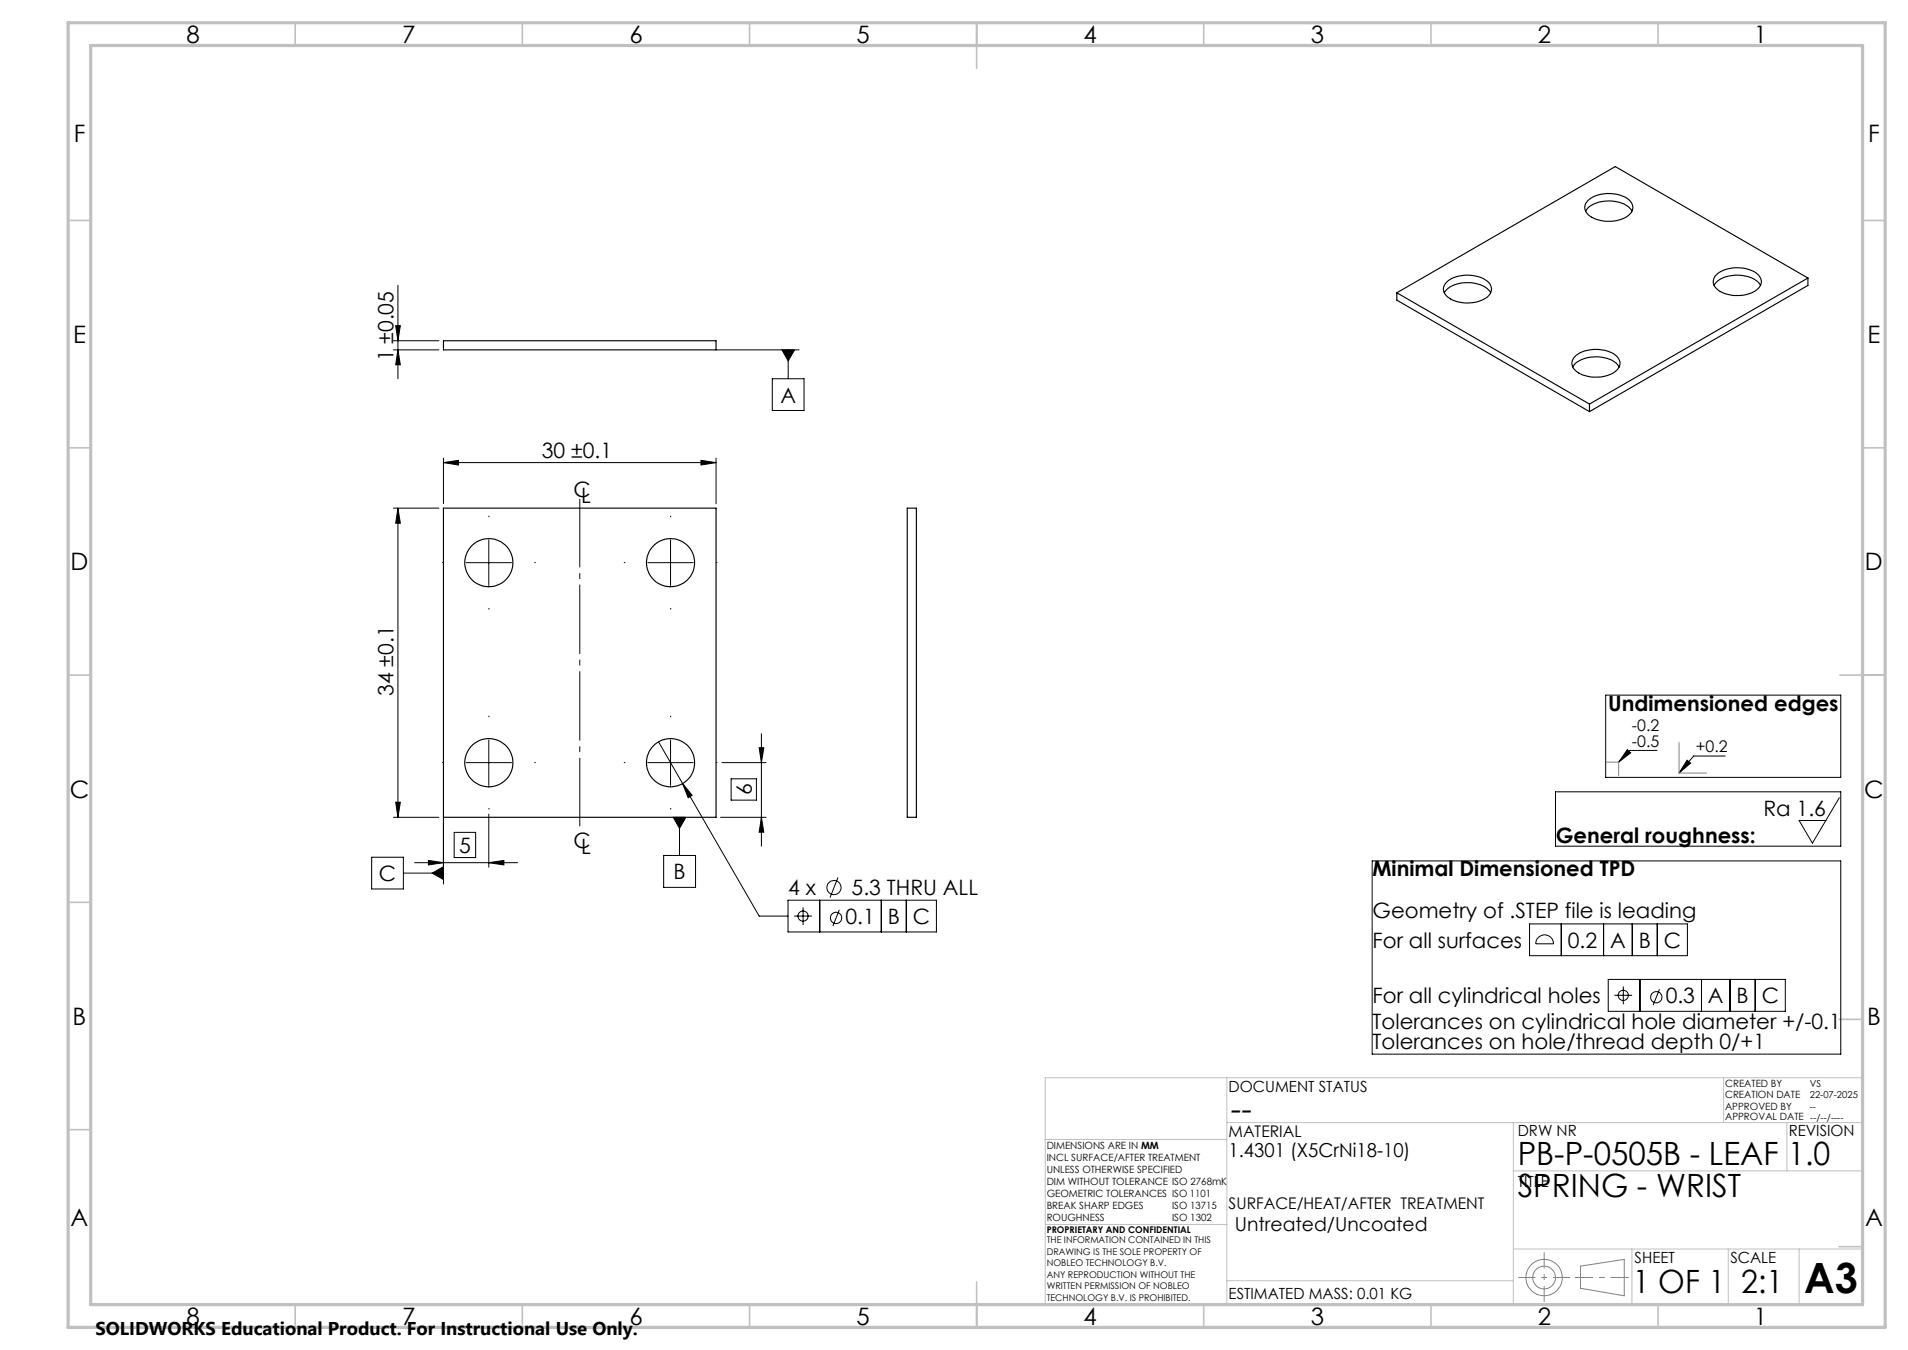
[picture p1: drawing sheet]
<svg xmlns="http://www.w3.org/2000/svg" width="420mm" height="297mm" viewBox="0 0 420 297" stroke-linecap="round" stroke-linejoin="round" font-family="sans-serif">
<g fill="none" stroke="#000" stroke-width=".22">
<path d="M86.6 77h10M86.6 75h10M87.1 71.6h1l-.5 3.4zM87.6 77l.5 3.3h-1zM87.6 62.8v20.5M157.6 77h18.3M172.1 77h2.8l-1.4 2.4zM173.5 77v6.3M170 83.3h7v7h-7zM86.6 111.8h10M87.6 111.8l.5 3.3h-1zM87.6 111.8v68"/>
<path d="M97.6 101.8l3.3-.5v1zM97.6 100.8v10M97.6 101.8h60M107.6 118.8v10M147.6 118.8v10M154.3 101.3l3.3 .5-3.3 .5zM157.6 100.8v10M102.6 123.8h10M142.6 123.8h10M353.4 152.9h51.8v18.1h-51.8zM86.6 179.8h10M87.1 176.5h1l-.5 3.3z"/>
<path d="M97.6 179.8v14.7M102.6 167.8h10M107.6 162.8v10M107.6 179.1v11.7M142.6 167.8h10M145 163.2l22.1 38.3h6.4M147.6 162.8v10M148.2 179.8h2.8l-1.4 2.4zM149.6 179.8v8.4M150.2 172.4l2.2 2.6-.9 .5zM158.6 179.8h10M158.9 167.8h9.7"/>
<path d="M160.9 171.3h5.6v4.7h-5.6zM167.1 164.5h1l-.5 3.3zM167.6 179.8l.5 3.3h-1zM167.6 161.4v24.8M342.4 174.2h62.8v12h-62.8zM358.2 164.9l.8 .7-2.7 2.1zM364.8 165.1h-6l-2.5 2.6M371.4 167.2l.7 .7-2.5 2.2zM379.8 166.3h-7l-3.2 3.8M404.9 175.5l-5.9 10-3-5h5.9M81.8 188.6h7v7h-7zM88.8 192.1h8.8"/>
<path d="M91.3 189.8h22.6M94.3 189.3l3.3 .5-3.3 .5zM95.1 192.1l2.5-1.4v2.8zM100 183.1h4.7v5.6h-4.7zM107.6 189.8l3.3-.5v1zM146.1 188.2h7v7h-7zM173.5 198h32.6v7h-32.6zM176.8 199.6v3.9M180.4 198v7M184.5 193l-1.8 4.5M194 198v7M199.5 198v7"/>
<path d="M302 189.4h103.2v42.5h-103.2zM174.8 201.5h3.9M184.7 200.2l-1.4 3.5M336.7 203.3h34.7v7h-34.7zM338.7 206.2a1.99 1.99 0 0 1 2.1-.3 1.99 1.99 0 0 1 1.2 1.7h-3.9a1.92 1.92 0 0 1 .6-1.4zM343.7 203.3v7M353 203.3v7M354 215.5h39v7h-39zM355.4 219h3.9M357.3 217v3.9M359.3 203.3v7M361 215.5v7"/>
<path d="M364.8 203.3v7M365.3 217.6l-1.4 3.6M374.5 215.5v7M380.8 215.5v7M386.4 215.5v7"/>
<circle cx="183.6" cy="195.3" r="1.56"/>
<circle cx="176.8" cy="201.5" r="1.12"/>
<circle cx="184" cy="201.9" r="1.25"/>
<circle cx="357.3" cy="219" r="1.13"/>
<circle cx="364.6" cy="219.4" r="1.24"/>
</g>
<g fill="none" stroke="#808080" stroke-width=".22">
<path d="M353.6 167.7h2.7v2.9M369.6 163.4v6.7h6.1M347.9 278.5l9.6-1.4v8l-9.6-1.7z"/>
<circle cx="339.9" cy="281" r="2.51"/>
<circle cx="339.9" cy="281.1" r="4"/>
</g>
<path d="M334.2 281h11.4" fill="none" stroke="#808080" stroke-width=".22" stroke-dasharray="15.2 1.3 1.3 1.3" stroke-dashoffset="11.4" stroke-linecap="butt"/>
<path d="M339.9 275.5v10.9" fill="none" stroke="#808080" stroke-width=".22" stroke-dasharray="15.2 1.3 1.3 1.3" stroke-dashoffset="11.7" stroke-linecap="butt"/>
<path d="M346.7 281h11.8" fill="none" stroke="#808080" stroke-width=".22" stroke-dasharray="15.2 1.3 1.3 1.3" stroke-dashoffset="11.2" stroke-linecap="butt"/>
<g fill="none" stroke="#c0c0c0" stroke-width=".22">
<path d="M270.1 237.1v49.9M379.4 237.1v9.9M410.1 237.1h-180v49.9M230 250.7h40M270.1 247h140M333.1 257.6h77M333.1 247v40M393.3 247v10.6M230.2 269.4h39.9M333.1 274.8h77M359.2 274.8v12.2M380.4 274.8v12.2"/>
<path d="M396 274.8v12.2M270.1 281.8h63"/>
</g>
<g fill="none" stroke="#c0c0c0" stroke-width=".35">
<path d="M65 5v5M115 5v5M165 5v5M215 5v10M265 5v5M315 5v5M365 5v5M15 48.5h5M410 48.5h5M15 98.5h5M410 98.5h5M15 148.5h5"/>
<path d="M405 148.5h10M15 198.5h5M404.8 224.3h5M15 248.5h5M404.8 274.3h5M65 287v5M115 287v5M165 287v5M215 282v10M265 287v5M315 287v5M365 287v5"/>
</g>
<path d="M15 5h400v287h-400zM20 10h390v277h-390z" fill="none" stroke="#c0c0c0" stroke-width=".7"/>
<g fill="#000">
<path d="M87.6 111.8l.5 3.3h-1zM87.1 176.5h1l-.5 3.3zM167.1 164.5h1l-.5 3.3zM167.6 179.8l.5 3.3h-1zM87.1 71.6h1l-.5 3.4zM87.6 77l.5 3.3h-1z"/>
<path d="M154.3 101.3l3.3 .5-3.3 .5zM97.6 101.8l3.3-.5v1zM107.6 189.8l3.3-.5v1zM94.3 189.3l3.3 .5-3.3 .5z"/>
<path d="M150.2 172.4l1.3 3.1 .9-.5zM148.2 179.8l1.4 2.4 1.4-2.4zM95.1 192.1l2.5 1.4v-2.8zM172.1 77l1.4 2.4 1.4-2.4z"/>
<path d="M371.4 167.2l.7 .7-2.5 2.2zM358.2 164.9l.8 .7-2.7 2.1z"/>
</g>
<g fill="none" stroke="#000" stroke-width=".25">
<path d="M349 46.5a6 6 0 0 1 5.9-2.3 5.2 5.2 0 0 1 4.3 2.3M349.5 44.1a7.6 7.6 0 0 1 9.1-.1 2.17 2.17 0 0 1-.5 3.7 7.6 7.6 0 0 1-8.7-.7 1.93 1.93 0 0 1 .1-2.9zM97.6 75h60v2h-60zM307.5 64.4v1.6l42.4 24.6M307.5 64.4l42.4 24.5M317.9 64.4a6 6 0 0 1 5.8-2.2 5.4 5.4 0 0 1 4.4 2.2M318.4 62.1a7.5 7.5 0 0 1 9.4 .1 2.26 2.26 0 0 1-1.2 3.7 7.6 7.6 0 0 1-8.3-1 1.93 1.93 0 0 1 .1-2.8zM347 78.1a7.9 7.9 0 0 1 8.8 .2 2.17 2.17 0 0 1-.6 3.7 7.6 7.6 0 0 1-8.6-.7 2.07 2.07 0 0 1 .4-3.2zM377.3 62.8a5.2 5.2 0 0 1 4.7-2.3 6.3 6.3 0 0 1 5.4 2l.1 .3M377.5 60.7a7.5 7.5 0 0 1 9-.7 2.19 2.19 0 0 1 1.2 2.1 2.19 2.19 0 0 1-1.3 1.9 7.6 7.6 0 0 1-8.7-.7 1.93 1.93 0 0 1-.2-2.6zM398 61.2v1.6l-48.1 27.8M398 61.2l-48.1 27.7"/>
<path d="M398 61.2l-42.4-24.5-48.1 27.7M346.2 80.7a5.6 5.6 0 0 1 5.2-2.2 6.1 6.1 0 0 1 4.9 2l.1 .2M349.9 88.9v1.7M97.6 111.8h60v68h-60zM199.7 111.8h2v68h-2z"/>
<circle cx="107.6" cy="123.8" r="5.3"/>
<circle cx="147.6" cy="123.8" r="5.3"/>
<circle cx="107.6" cy="167.8" r="5.3"/>
<circle cx="147.6" cy="167.8" r="5.3"/>
</g>
<path d="M127.6 181.8v-72" fill="none" stroke="#000" stroke-width=".22" stroke-dasharray="15.2 1.3 1.3 1.3" stroke-dashoffset=".2" stroke-linecap="butt"/>
<g fill="none" stroke="#000" stroke-width=".22" stroke-dasharray="15.2 1.3 1.3 1.3" stroke-linecap="butt">
<path d="M107.6 113.8v-.3M147.6 113.8v-.3M97.6 123.8h-.3M107.6 133.8v.3M117.6 123.8h.3M137.6 123.8h-.3M147.6 133.8v.3M157.6 123.8h.3M107.6 157.8v-.3M147.6 157.8v-.3M97.6 167.8h-.3M107.6 177.8v.3"/>
<path d="M117.6 167.8h.3M137.6 167.8h-.3M147.6 177.8v.3M157.6 167.8h.3"/>
</g>
<text font-size="9.2" x="397.2" y="284.5">A3</text>
<text font-size="7.3" x="270.4" y="246.3">--</text>
<g font-size="7.1">
<text x="334.1" y="256.2">PB-P-0505B - LEAF</text>
<text x="393.6" y="256.2">1.0</text>
<text x="334.1" y="263.3">SPRING - WRIST</text>
<text x="359.4" y="284.5">1 OF 1</text>
<text x="383.3" y="284.5">2:1</text>
</g>
<g font-size="5.3">
<text x="41" y="9.5">8</text>
<text x="88.5" y="9.5">7</text>
<text x="138.5" y="9.5">6</text>
<text x="188.5" y="9.5">5</text>
<text x="238.5" y="9.5">4</text>
<text x="288.5" y="9.5">3</text>
<text x="338.5" y="9.5">2</text>
<text x="386" y="9.5">1</text>
<text x="16.2" y="31.3">F</text>
<text x="411.2" y="31.3">F</text>
<text x="16.1" y="75.5">E</text>
<text x="411.1" y="75.5">E</text>
<text x="15.5" y="125.5">D</text>
<text x="410.5" y="125.5">D</text>
<text x="15.4" y="175.5">C</text>
<text x="410.4" y="175.5">C</text>
<text x="16" y="225.5">B</text>
<text x="411" y="225.5">B</text>
<text x="15.5" y="269.8">A</text>
<text x="410.5" y="269.8">A</text>
<text x="41" y="291.5">8</text>
<text x="88.5" y="291.5">7</text>
<text x="138.5" y="291.5">6</text>
<text x="188.5" y="291.5">5</text>
<text x="238.5" y="291.5">4</text>
<text x="288.5" y="291.5">3</text>
<text x="338.5" y="291.5">2</text>
<text x="386" y="291.5">1</text>
</g>
<g font-size="4.7">
<text x="86.6" y="79.5" transform="rotate(-90 86.6 79.5)">1 ±0.05</text>
<text x="171.8" y="88.6">A</text>
<text x="119.3" y="100.8">30 ±0.1</text>
<text x="126.2" y="109.4">C</text>
<text x="127.9" y="110.7">L</text>
<text x="86.6" y="153.2" transform="rotate(-90 86.6 153.2)">34 ±0.1</text>
<text x="354" y="156.4">Undimensioned edges</text>
<text x="165.5" y="175" transform="rotate(-90 165.5 175)">6</text>
<text x="388.2" y="179.5">Ra 1.6</text>
<text x="342.5" y="185.5">General roughness:</text>
<text x="101.1" y="187.6">5</text>
<text x="126.2" y="186.5">C</text>
<text x="127.9" y="187.8">L</text>
<text x="83.4" y="193.8">C</text>
<text x="148.3" y="193.5">B</text>
<text x="173.5" y="197">4 x</text>
<text x="187.5" y="197">5.3 THRU ALL</text>
<text x="302.1" y="192.8">Minimal Dimensioned TPD</text>
<text x="186.1" y="203.3">0.1</text>
<text x="195.4" y="203.3">B</text>
<text x="200.9" y="203.3">C</text>
<text x="302.1" y="201.9">Geometry of .STEP file is leading</text>
<text x="302.1" y="208.5">For all surfaces</text>
<text x="345.1" y="208.5">0.2</text>
<text x="354.4" y="208.5">A</text>
<text x="360.7" y="208.5">B</text>
<text x="366.3" y="208.5">C</text>
<text x="302.1" y="220.7">For all cylindrical holes</text>
<text x="366.7" y="220.7">0.3</text>
<text x="376" y="220.7">A</text>
<text x="382.3" y="220.7">B</text>
<text x="387.8" y="220.7">C</text>
<text x="302.1" y="226.3">Tolerances on cylindrical hole diameter +/-0.1</text>
<text x="302.1" y="230.9">Tolerances on hole/thread depth 0/+1</text>
</g>
<g font-size="4.2">
<text x="270.4" y="254.6">1.4301 (X5CrNi18-10)</text>
<text x="271.8" y="270.8">Untreated/Uncoated</text>
</g>
<text font-size="4.1" x="21" y="293.7">SOLIDWORKS Educational Product. For Instructional Use Only.</text>
<g font-size="3.5">
<text x="359.2" y="160.9">-0.2</text>
<text x="359.2" y="164.3">-0.5</text>
<text x="373.3" y="165.5">+0.2</text>
<text x="270.4" y="250.1">MATERIAL</text>
<text x="270.4" y="266">SURFACE/HEAT/AFTER TREATMENT</text>
</g>
<g font-size="3.4">
<text x="270.4" y="240.2">DOCUMENT STATUS</text>
<text x="334.1" y="250">DRW NR</text>
<text x="393.7" y="250">REVISION</text>
<text x="334.1" y="261.1">TITLE</text>
<text x="359.8" y="277.9">SHEET</text>
<text x="380.9" y="277.9">SCALE</text>
<text x="270.4" y="285.7">ESTIMATED MASS: 0.01 KG</text>
</g>
<g font-size="2.2">
<text x="379.7" y="239.1">CREATED BY</text>
<text x="379.7" y="244.2">APPROVED BY</text>
<text x="379.7" y="241.6">CREATION DATE</text>
<text x="379.7" y="246.5">APPROVAL DATE --/--/----</text>
<text x="230.4" y="252.7">DIMENSIONS ARE IN MM</text>
<text x="230.4" y="255.4">INCL SURFACE/AFTER TREATMENT</text>
<text x="230.4" y="258">UNLESS OTHERWISE SPECIFIED</text>
<text x="230.4" y="260.7">DIM WITHOUT TOLERANCE ISO 2768mK</text>
<text x="230.4" y="263.3">GEOMETRIC TOLERANCES ISO 1101</text>
<text x="230.4" y="266">BREAK SHARP EDGES</text>
<text x="230.4" y="268.6">ROUGHNESS</text>
<text x="258" y="266">ISO 13715</text>
<text x="258" y="268.7">ISO 1302</text>
</g>
<g font-size="2.1">
<text x="398.4" y="239.1">VS</text>
<text x="398.4" y="244.2">--</text>
<text x="398.4" y="241.7">22-07-2025</text>
</g>
<g font-size="2">
<text x="230.4" y="271.3">PROPRIETARY AND CONFIDENTIAL</text>
<text x="230.4" y="273.5">THE INFORMATION CONTAINED IN THIS</text>
<text x="230.4" y="276.1">DRAWING IS THE SOLE PROPERTY OF</text>
<text x="230.4" y="278.6">NOBLEO TECHNOLOGY B.V.</text>
<text x="230.4" y="281.1">ANY REPRODUCTION WITHOUT THE</text>
<text x="230.4" y="283.6">WRITTEN PERMISSION OF NOBLEO</text>
<text x="230.4" y="286.2">TECHNOLOGY B.V. IS PROHIBITED.</text>
</g>
</svg>
